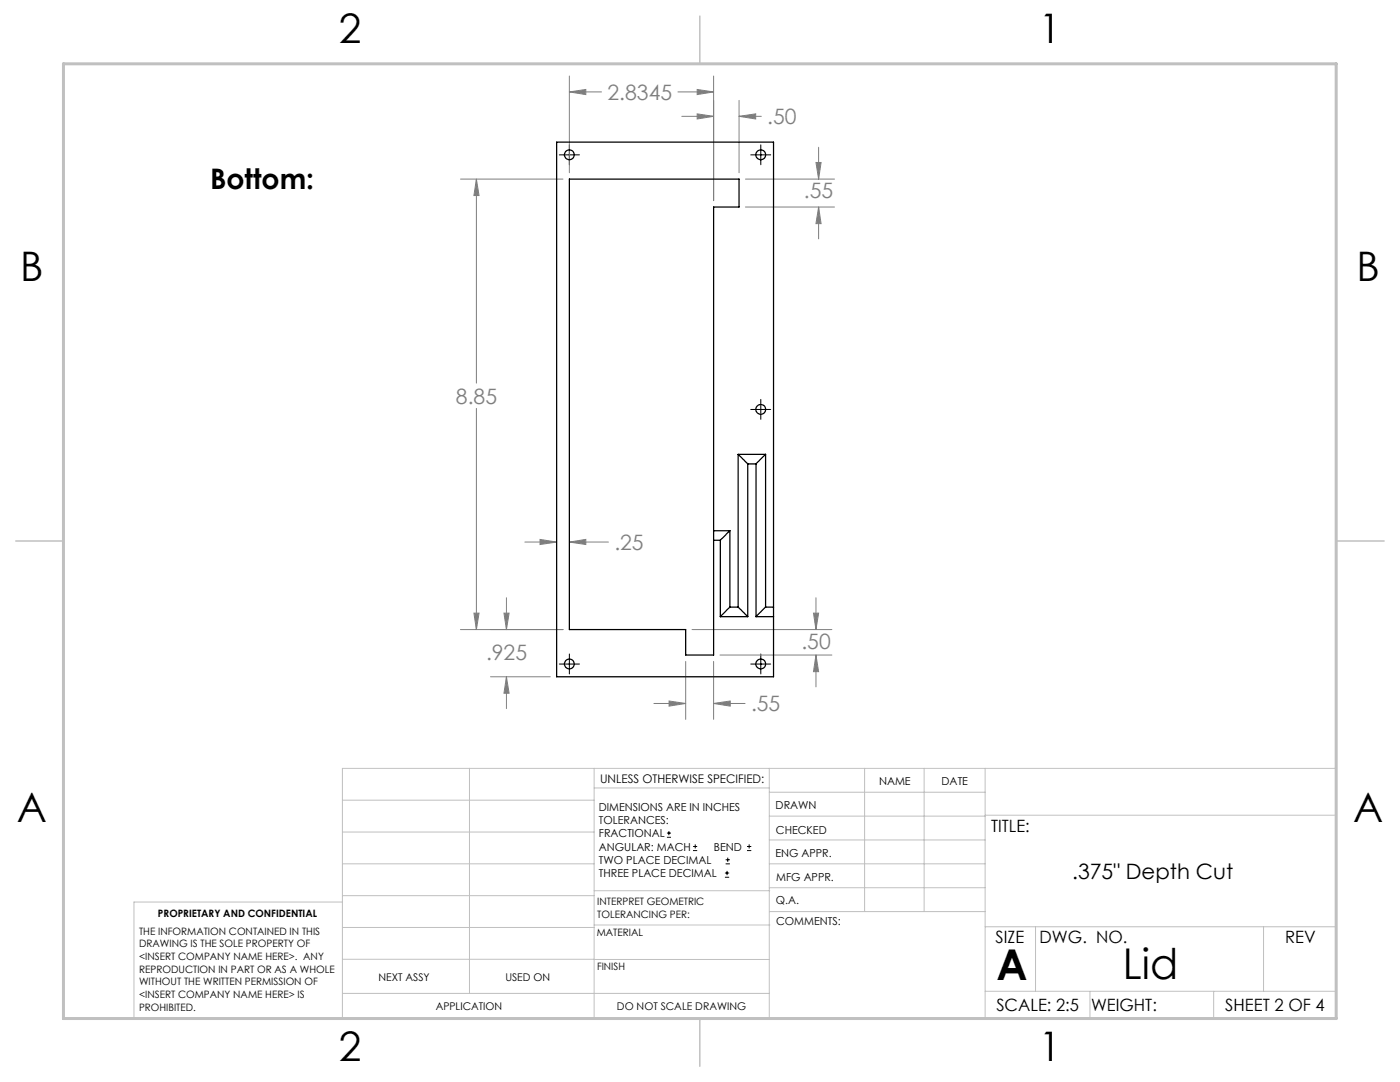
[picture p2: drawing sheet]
<svg xmlns="http://www.w3.org/2000/svg" width="279mm" height="216mm" viewBox="0 0 279 216" stroke-linecap="round" stroke-linejoin="round" font-family="sans-serif">
<g fill="none" stroke="#000" stroke-width=".2">
<path d="M111.6 30.9h4M113.6 28.9v4M149.8 30.9h4M151.8 28.9v4M151.8 79.7v4M149.8 81.7h4M111.6 132.5h4M113.6 130.5v4M149.8 132.5h4M151.8 130.5v4M133.1 167.1h.8M133.1 166.2h.8"/>
<path d="M133.5 165.8v.9M138.3 169.7h.8M138.3 168.9h.8M138.7 168.5v.8M144.7 175h.8M144.7 174.2h.8M144.8 172.4h.9M144.8 171.6h.9M145.1 173.8v.8M145.2 171.1v.9M149.1 169.7h.8M149.1 168.9h.8"/>
<path d="M149.5 168.5v.8"/>
</g>
<g fill="none" stroke="#808080" stroke-width=".2">
<path d="M113.6 18.3l3.3-.4v1zM113.6 15.2v19.3M113.6 18.3h6.5M135.3 18.3h7.1M139.1 17.9l3.3 .4-3.3 .6zM142.4 15.2v24.8M91.9 35.7h20.5M95.1 35.7l.5 3.3h-1zM95.1 35.7v40.7M136.1 23.2h6.3M139.1 22.7l3.3 .5-3.3 .5zM147.5 20v14.5"/>
<path d="M147.5 23.2h4.4M147.5 23.2l3.3-.5v1zM148.8 35.7h17.7M162.8 32.4h1.1l-.5 3.3zM163.4 29.4v6.3M148.8 41.3h17.7M163.4 41.3l.5 3.3h-1.1zM163.4 41.3v6.4M95.1 81.5v44.1M101.1 119.3v6.3M104.7 108.2h6.4M107.8 107.6l3.3 .6-3.3 .5z"/>
<path d="M113.6 108.2l3.3-.6v1.1zM113.6 108.2h7.8M162.8 119.3v6.3M91.9 125.6h20.5M94.6 122.3h1l-.5 3.3zM97.9 135h11.9M100.6 122.3h1l-.5 3.3zM101.1 135l.5 3.3h-1zM101.1 135v6.4M133.5 139.9l3.3 .5-3.3 .5zM136.8 132v11.5M138.1 125.6h27.9"/>
<path d="M142.4 132v11.5M143.7 130.7h22.3M162.3 122.3h1.1l-.6 3.3zM162.8 130.7l.6 3.3h-1.1zM162.8 130.7v6.4M130.5 140.4h6.3M142.4 140.4l3.3-.5v1zM142.4 140.4h6.3"/>
</g>
<g fill="none" stroke="#c0c0c0" stroke-width=".2">
<path d="M68.3 159.7h50.3M93.7 153.3v44.9M118.6 153.3v49.9M118.6 157.2h34.9M153.5 153.3v49.9M153.5 158.1h43.1M172.5 153.3v28.6M184.4 153.3v28.6M196.6 153.3v49.9M68.3 180h-41.6v23.2h240v-49.9h-198.4v49.9M68.3 178.7h50.3M68.3 172.4h50.3"/>
<path d="M68.3 166h50.3M118.6 177.7h35M153.5 167.6h43.1M153.5 162.8h43.1M153.5 172.4h43.1M153.5 177.1h43.1M196.6 162.7h70.1M68.3 198.2h85.2M68.3 191.4l85.2 .1M68.3 185.1h50.3M118.6 184.6h35M153.6 181.9h43"/>
<path d="M196.6 197.8h70.1M196.6 184.9h70.1M206.7 184.9v12.9M217.5 197.8v5.4M242.2 197.8v5.4M252.2 184.9v12.9"/>
</g>
<path d="M139.7 3.2v9.5M3.1 107.9h9.6M266.7 107.9h9.5M139.7 203.2v9.6" fill="none" stroke="#c0c0c0" stroke-width=".3"/>
<path d="M12.7 12.7h254v190.5h-254z" fill="none" stroke="#c0c0c0" stroke-width=".6"/>
<path d="M95.1 35.7l.5 3.3h-1zM94.6 122.3h1l-.5 3.3zM113.6 18.3l3.3-.4v1zM139.1 17.9l3.3 .4-3.3 .6zM163.4 41.3l.5 3.3h-1.1zM162.8 32.4h1.1l-.5 3.3zM139.1 22.7l3.3 .5-3.3 .5zM147.5 23.2l3.3-.5v1zM162.3 122.3h1.1l-.6 3.3zM162.8 130.7l.6 3.3h-1.1zM133.5 139.9l3.3 .5-3.3 .5zM142.4 140.4l3.3-.5v1zM100.6 122.3h1l-.5 3.3zM101.1 135l.5 3.3h-1zM113.6 108.2l3.3-.6v1.1zM107.8 107.6l3.3 .6-3.3 .5z" fill="#808080"/>
<g fill="none" stroke="#000" stroke-width=".25">
<path d="M147.3 90.7l1.9 1.9M147.3 90.7h5.5M147.3 90.7v30.4M149.2 92.6v30.4M149.2 92.6h1.7M150.9 92.6v30.4M152.8 90.7l-1.9 1.9M152.8 90.7v30.4M142.4 105.9v1.9M142.4 105.9v-64.6h5.1v-5.6h-33.9v89.9h23.2v5.1h5.6v-22.9M142.4 107.8h1.4M142.4 105.9h3.3"/>
<path d="M143.8 107.8v15.2M145.7 105.9l-1.9 1.9M145.7 105.9v15.2M143.8 123h5.4M145.7 121.1l-1.9 1.9M145.7 121.1h1.6M147.3 121.1l1.9 1.9M150.9 123h3.5M152.8 121.1l-1.9 1.9M152.8 121.1h1.6M154.4 121.1v1.9M154.4 121.1v-92.7h-43.3v106.6h43.3v-12"/>
<circle cx="113.6" cy="30.9" r=".98"/>
<circle cx="151.8" cy="30.9" r=".98"/>
<circle cx="151.8" cy="81.7" r=".98"/>
<circle cx="113.6" cy="132.5" r=".98"/>
<circle cx="151.8" cy="132.5" r=".98"/>
</g>
<g font-size="8.5">
<text x="198.9" y="195.5">A</text>
<text x="224.1" y="195.4">Lid</text>
</g>
<g font-size="8.1">
<text x="67.6" y="8.5">2</text>
<text x="207.3" y="8.5">1</text>
<text x="4" y="56.2">B</text>
<text x="270.7" y="56.2">B</text>
<text x="3.3" y="164.1">A</text>
<text x="270" y="164.1">A</text>
<text x="67.6" y="211.7">2</text>
<text x="207.3" y="211.7">1</text>
</g>
<text font-size="5.6" x="41.9" y="37.7">Bottom:</text>
<g font-size="4.2" fill="#808080">
<text x="121.2" y="19.9">2.8345</text>
<text x="153.1" y="24.8">.50</text>
<text x="160.4" y="39.6">.55</text>
<text x="91" y="80.6">8.85</text>
<text x="122.6" y="109.7">.25</text>
<text x="97" y="131.6">.925</text>
<text x="159.9" y="129.4">.50</text>
<text x="149.9" y="142">.55</text>
</g>
<text font-size="4.2" x="214" y="175.4">.375&quot; Depth Cut</text>
<g font-size="3.4">
<text x="197.8" y="166">TITLE:</text>
<text x="198.7" y="188.1">SIZE</text>
<text x="207.5" y="188.1">DWG. NO.</text>
<text x="256.5" y="188.2">REV</text>
<text x="198.8" y="201.7">SCALE: 2:5</text>
<text x="217.7" y="201.8">WEIGHT:</text>
<text x="244.5" y="201.7">SHEET 2 OF 4</text>
</g>
<text font-size="2.4" x="119.8" y="156.2">UNLESS OTHERWISE SPECIFIED:</text>
<g font-size="2.2">
<text x="119.5" y="161.8">DIMENSIONS ARE IN INCHES</text>
<text x="154.8" y="161.4">DRAWN</text>
<text x="175.4" y="156.6">NAME</text>
<text x="187.9" y="156.7">DATE</text>
<text x="119.5" y="164.4">TOLERANCES:</text>
<text x="119.5" y="167.1">FRACTIONAL</text>
<text x="154.9" y="166.3">CHECKED</text>
<text x="119.5" y="169.7">ANGULAR: MACH</text>
<text x="119.5" y="172.4">TWO PLACE DECIMAL</text>
<text x="142.5" y="169.7">BEND</text>
<text x="154.8" y="171">ENG APPR.</text>
<text x="119.5" y="175">THREE PLACE DECIMAL</text>
<text x="154.9" y="175.7">MFG APPR.</text>
<text x="154.9" y="180.4">Q.A.</text>
<text x="154.9" y="184.6">COMMENTS:</text>
</g>
<g font-size="2.1">
<text x="75.5" y="195.7">NEXT ASSY</text>
<text x="100.9" y="195.7">USED ON</text>
<text x="86.9" y="201.5">APPLICATION</text>
<text x="123.1" y="201.6">DO NOT SCALE DRAWING</text>
</g>
<g font-size="2">
<text x="31.5" y="182.9">PROPRIETARY AND CONFIDENTIAL</text>
<text x="119.2" y="180.6">INTERPRET GEOMETRIC</text>
<text x="119.2" y="183.1">TOLERANCING PER:</text>
<text x="27.8" y="186.5">THE INFORMATION CONTAINED IN THIS</text>
<text x="27.8" y="189">DRAWING IS THE SOLE PROPERTY OF</text>
<text x="27.8" y="191.6">&lt;INSERT COMPANY NAME HERE&gt;. ANY</text>
<text x="119.1" y="186.7">MATERIAL</text>
<text x="27.8" y="194.1">REPRODUCTION IN PART OR AS A WHOLE</text>
<text x="27.8" y="196.6">WITHOUT THE WRITTEN PERMISSION OF</text>
<text x="119.1" y="193.5">FINISH</text>
<text x="27.8" y="199.1">&lt;INSERT COMPANY NAME HERE&gt; IS</text>
<text x="27.8" y="201.7">PROHIBITED.</text>
</g>
</svg>
